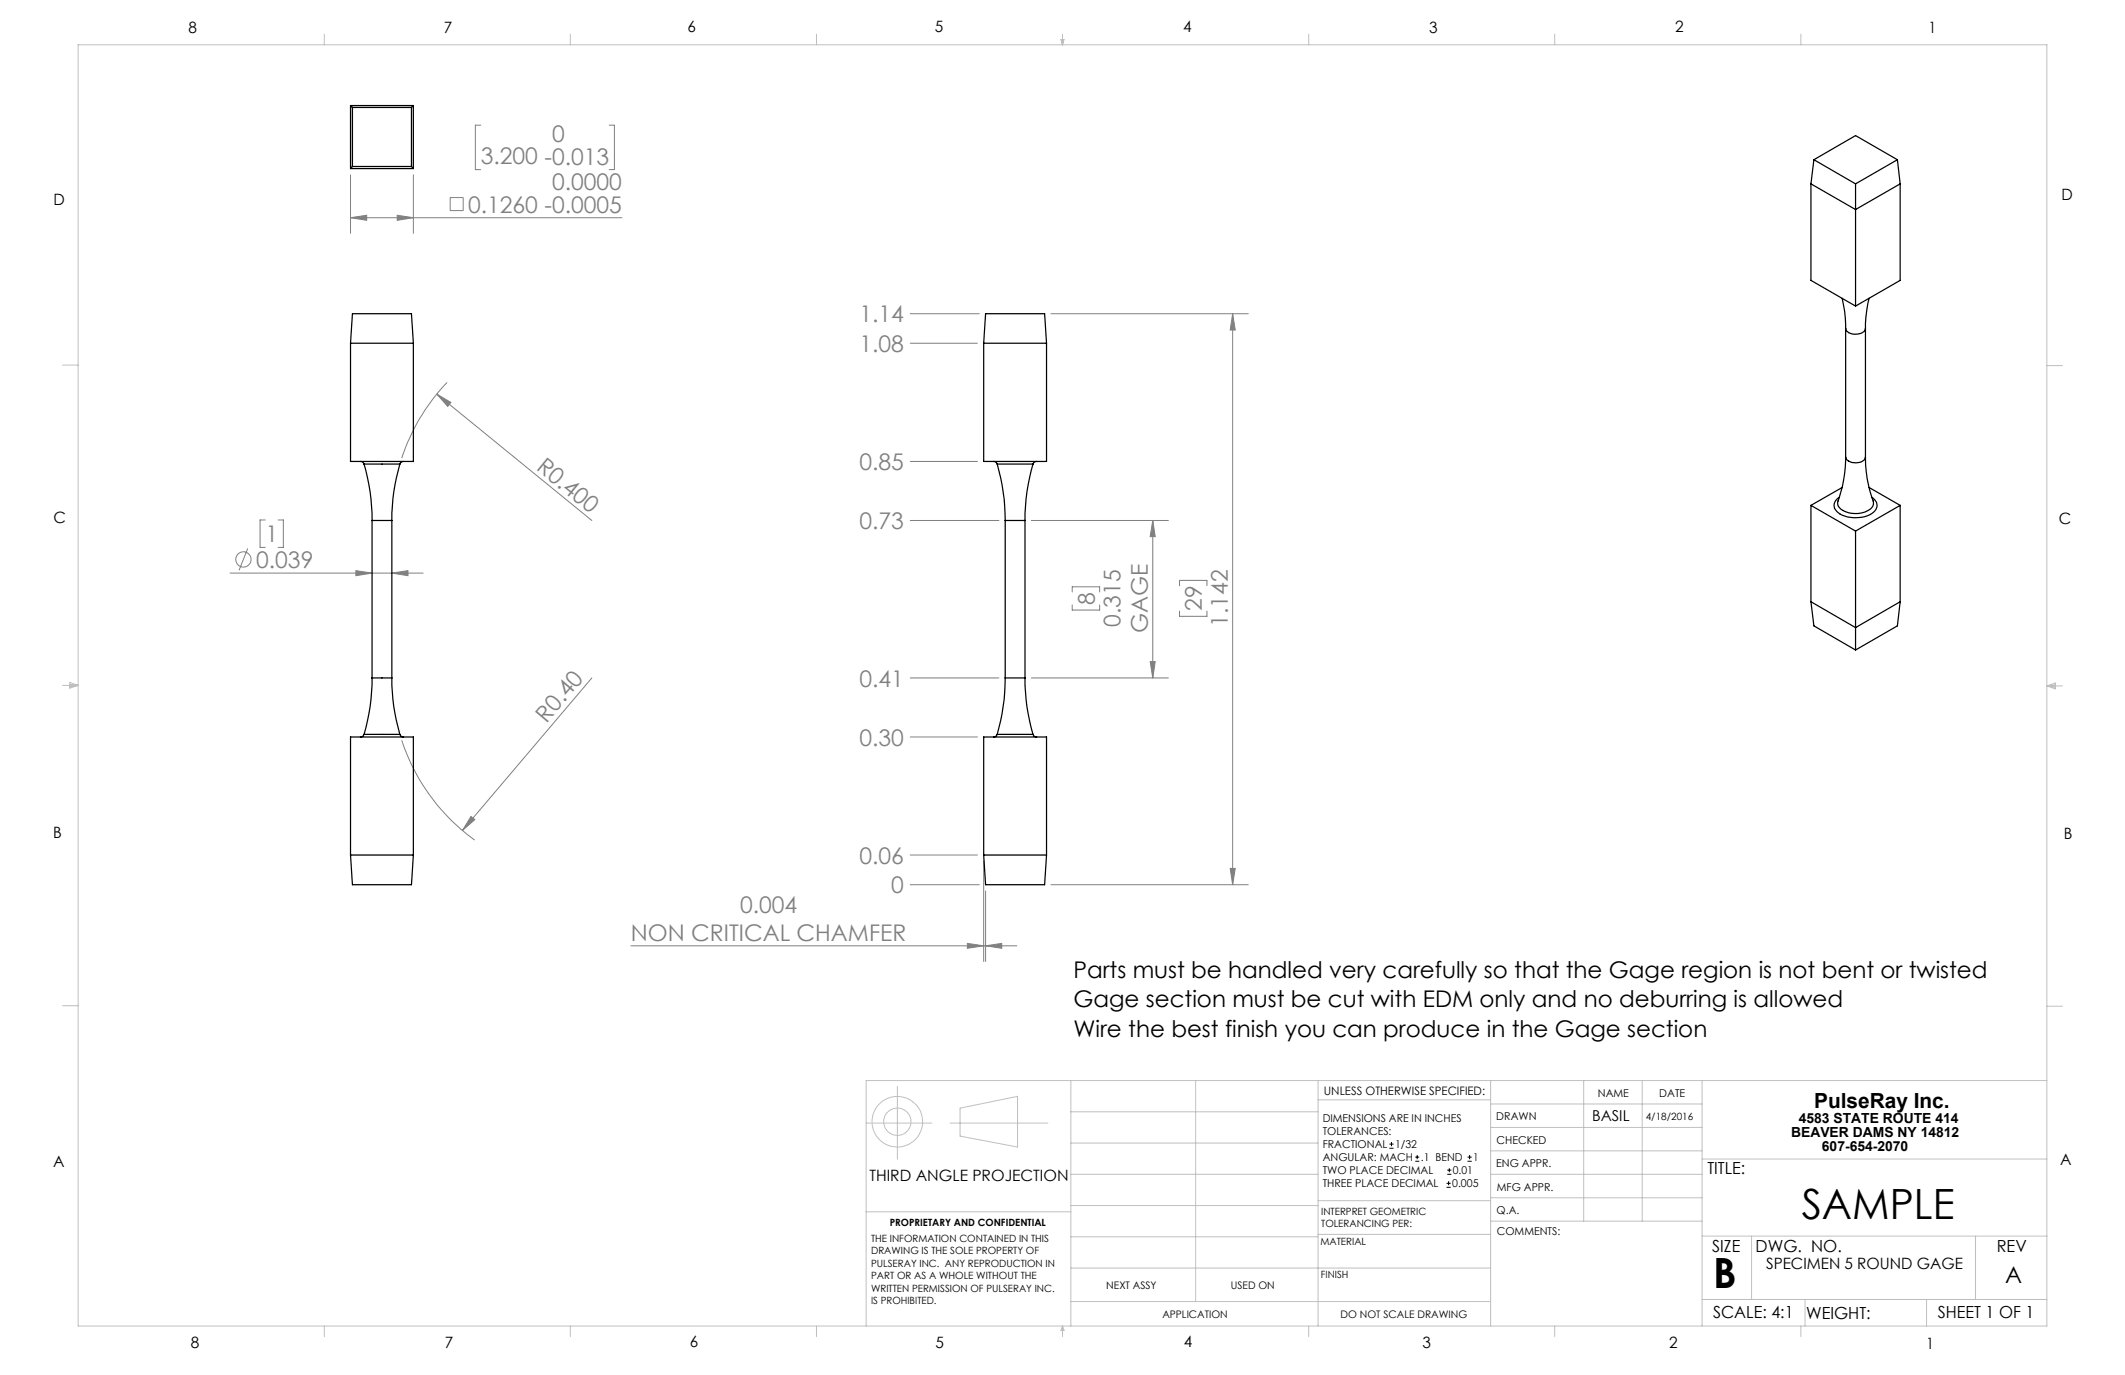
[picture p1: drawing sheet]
<svg xmlns="http://www.w3.org/2000/svg" width="432mm" height="279mm" viewBox="0 0 432 279" stroke-linecap="round" stroke-linejoin="round" font-family="sans-serif">
<g fill="none" stroke="#808080" stroke-width=".2">
<path d="M71.2 35.5v11.9M84 35.5v11.9M97.7 25.4h-1.1v9.1h1.1M123.8 25.4h1v9.1h-1M71.2 44.2h55.2M71.2 44.2l3.3-.5v1.1zM80.7 43.7l3.3 .5-3.3 .6zM91.5 40.1h2.6v2.7h-2.6zM90.8 77.7a40.1 40.1 0 0 0-9.2 15.4M185 69.7h13.6M185 63.7h14M213.5 63.7h40.1"/>
<path d="M250.5 63.7v116.1M250.5 63.7l.5 3.4h-1zM88.8 80.1l2.8 1.7-.6 .8zM88.8 80.1l31.5 25.7M185 93.8h13.6M46.7 116.5h39.3M50.3 111.4l-1.7 4.5M53.9 105.7h-1.1v5.5h1.1M56.5 105.7h1.1v5.5h-1.1M72.3 116l3.3 .5-3.3 .5zM79.6 116.5l3.3-.5v1zM185 105.8h18"/>
<path d="M209.5 105.8h27.9M234.2 105.8v32M234.2 105.8l.5 3.2h-1zM239.7 119v-1.1h5.6v1.1M120.3 137.8l-26.3 30.9M185 137.8h18M209.5 137.8h27.9M217.9 120.3v-1.1h5.5v1.1M217.9 122.9v1.1h5.5v-1.1M233.7 134.4h1l-.5 3.4zM239.7 124.2v1h5.6v-1M81.6 150.4a40.8 40.8 0 0 0 14.8 20.3"/>
<path d="M185 149.8h13.6M95.7 165.9l.8 .6-2.5 2.2zM185 179.8h14M185 173.7h13.6M199.9 175v20.4M213.5 179.8h40.1M250 176.5h1l-.5 3.3zM128.2 192.2h78.4M196.6 191.7l3.3 .5-3.3 .5zM200.3 192.2l3.3-.5v1zM200.3 181v14.4"/>
<circle cx="49.5" cy="113.7" r="1.56"/>
</g>
<g fill="none" stroke="#000" stroke-width=".2">
<path d="M282.3 233.3h.9M282.3 232.5h.9M282.8 232.1v.8M287.6 236h.8M287.6 235.1h.8M288 234.7v.8M294.1 238.6h.8M294.1 237.8h.8M294.5 237.4v.8M298.2 236h.8M298.2 235.1h.8M298.6 234.7v.8"/>
<path d="M293.9 241.3h.9M293.9 240.5h.9M294.4 240v.8"/>
</g>
<g fill="none" stroke="#c0c0c0" stroke-width=".2">
<path d="M15.9 9.1h400v260.4h-400zM65.9 6.9v2.2M115.9 6.9v2.2M165.9 6.9v2.2M215.6 8h.6l-.3 1.1zM215.7 8l.2 1.1M215.9 6.9v2.2M216 8l-.1 1.1M265.9 6.9v2.2M315.9 6.9v2.2M365.9 6.9v2.2M12.7 74.2h3.2"/>
<path d="M415.9 74.3h3.2M12.7 139.3h3.2M14.2 139.1l1.7 .2M14.2 138.7l1.7 .6-1.7 .5zM15.9 139.3l-1.7 .3M415.9 139.4h3.2M415.9 139.4l1.8-.6v1.2zM415.9 139.4l1.8 .3M417.7 139.2l-1.8 .2M12.7 204.4h3.2M217.6 219.6v49.9M243 219.6v44.9"/>
<path d="M267.8 219.6v49.9M302.9 219.6v49.9M321.8 219.6v28.5M333.7 219.6v28.5M345.9 219.6v49.9M415.9 204.5h3.2M415.9 219.6h-239.9v49.9M176 228.2h13.4M182.4 220.8v14.7M193 228.2h19.9M195.1 225.2l11.7-2.4v10.3l-11.7-2.2zM217.6 238.6h50.2"/>
<path d="M217.6 232.3h50.2M217.6 225.9h50.2M267.8 223.5h35.1M302.9 233.9h43M302.9 229.1h43M302.9 224.3h43M302.9 238.6h43M345.9 235.5h70M176 246.2h41.6M217.6 257.7h85.3M217.6 251.3h50.2M217.6 245h50.2"/>
<path d="M267.8 250.8h35.1M267.8 244h35.1M302.9 248.1h43M302.9 243.4h43M345.9 251.2h70M355.9 251.2v12.9M401.4 251.2v12.9M65.9 269.5v2.1M115.9 269.5v2.1M165.9 269.5v2.1M215.9 269.5v2.1M215.9 269.5l.3 .8h-.6z"/>
<path d="M217.6 264.5h85.3M265.9 269.5v2.1M315.9 269.5v2.1M345.9 264.1h70M365.9 269.5v2.1M366.8 264.1v5.4M391.5 264.1v5.4"/>
<circle cx="182.3" cy="227.9" r="5.1"/>
<circle cx="182.3" cy="227.9" r="2.78"/>
</g>
<g fill="#808080">
<path d="M88.8 80.1l2.8 1.7-.6 .8z"/>
<path d="M95.7 165.9l.8 .6-2.5 2.2z"/>
<path d="M72.3 116l3.3 .5-3.3 .5zM79.6 116.5l3.3-.5v1zM71.2 44.2l3.3-.5v1.1zM80.7 43.7l3.3 .5-3.3 .6z"/>
<path d="M233.7 134.4h1l-.5 3.4zM234.2 105.8l.5 3.2h-1zM250 176.5h1l-.5 3.3zM250.5 63.7l.5 3.4h-1z"/>
<path d="M196.6 191.7l3.3 .5-3.3 .5zM200.3 192.2l3.3-.5v1z"/>
</g>
<g fill="none" stroke="#000" stroke-width=".25">
<path d="M71.2 21.4v12.9M71.2 21.4l.4 .4M71.2 21.4h12.8M71.2 34.3h12.8M71.6 21.8h12M71.6 33.8l-.4 .5M71.6 21.8v12M71.6 33.8h12M83.6 21.8v12M83.6 33.8l.4 .5M84 21.4v12.9M84 21.4l-.4 .4"/>
<path d="M368 37.4l9 5.2 9.1-5.2M368 37.4v19.6l9 5.2M368.6 32.5l-.6 4.9M368.6 32.5l8.4 4.9M368.6 32.5l8.4-4.9 8.6 4.9M377 37.4v24.8M385.6 32.5l-8.6 4.9M385.6 32.5l.5 4.9M386.1 37.4v19.6l-9.1 5.2M71.2 69.7v24.1h12.8v-24.1M71.2 69.7h12.8M71.2 69.7l.4-6h12l.4 6"/>
<path d="M199.9 69.7v24.1h12.8v-24.1M199.9 69.7h12.8M199.9 69.7l.4-6h12l.4 6M374.3 60.6l.5 2.6 .2 3.5M375 66.7a1.88 1.88 0 0 0 2.5 1.2l.7-.2 .6-.4 .3-.6M375 66.7v26.2M379.1 66.7v26.2M379.8 60.6l-.6 3.7-.1 2.4M73.2 93.8l.5 .1 .3 .4M74 94.3a39.5 39.5 0 0 1 1.6 11.5M74 94.3h7.2M81.2 94.3a39.5 39.5 0 0 0-1.6 11.5"/>
<path d="M82 93.8l-.5 .1-.3 .4M201.9 93.8l.5 .1 .2 .4M202.6 94.3a43 43 0 0 1 1.7 11.5M202.6 94.3h7.3M209.9 94.3a39.5 39.5 0 0 0-1.6 11.5M210.6 93.8l-.5 .2-.2 .3M374.3 99.1l-6.3 3.6M375 92.9a30 30 0 0 1-1.6 9.4 2.63 2.63 0 0 0 2.4 1.9 4.9 4.9 0 0 0 4.6-1.1 1.24 1.24 0 0 0 .2-1.3M375 92.9a1.84 1.84 0 0 0 2.1 1.2 1.76 1.76 0 0 0 2-1.2M379.1 92.9a25 25 0 0 0 1.5 8.9M379.8 99.1l6.3 3.6M75.6 105.8h4"/>
<path d="M75.6 105.8v32M79.6 105.8v32M204.3 105.8h4M204.3 105.8v32M208.3 105.8v32M368 102.7v19.6M368 102.7l9 5.2M373.7 101.1a1.85 1.85 0 0 0-1 1.8 1.85 1.85 0 0 0 1.2 1.6 6.8 6.8 0 0 0 6.8-.4 1.78 1.78 0 0 0-.3-3M377 107.9v24.2M386.1 102.7v19.6M386.1 102.7l-9.1 5.2M75.6 137.8a39.5 39.5 0 0 1-1.6 11.4"/>
<path d="M75.6 137.8h4M79.6 137.8a39.5 39.5 0 0 0 1.6 11.4M204.3 137.8a43 43 0 0 1-1.7 11.4M204.3 137.8h4M208.3 137.8a39.5 39.5 0 0 0 1.6 11.4M368 122.3l9 5.2 9.1-5.2M368 122.3l.6 4.9 8.4 4.9M386.1 122.3l-.5 4.9-8.6 4.9M74 149.2l-.3 .4-.5 .2M74 149.2h7.2M81.2 149.2l.3 .4 .5 .2M202.6 149.2l-.2 .4-.5 .2"/>
<path d="M202.6 149.2h7.3M209.9 149.2l.2 .3 .5 .3M71.2 173.7v-23.9h12.8v23.9M71.2 173.7l.4 6.1h12l.4-6.1M71.2 173.7h12.8M199.9 173.7l.4 6.1h12l.4-6.1M199.9 173.7h12.8M199.9 173.7v-23.9h12.8v23.9"/>
</g>
<g font-size="8.5">
<text x="366.1" y="247.7">SAMPLE</text>
<text x="348.1" y="261.8">B</text>
</g>
<g font-size="4.7" fill="#808080">
<text x="112.2" y="28.9">0</text>
<text x="97.7" y="33.4">3.200 -0.013</text>
<text x="112.2" y="38.7">0.0000</text>
<text x="95.1" y="43.2">0.1260 -0.0005</text>
<text x="174.6" y="65.5">1.14</text>
<text x="174.6" y="71.5">1.08</text>
<text x="108.8" y="95.3" transform="rotate(39 108.8 95.3)">R0.400</text>
<text x="174.6" y="95.5">0.85</text>
<text x="174.6" y="107.5">0.73</text>
<text x="53.9" y="110.2">1</text>
<text x="52.1" y="115.4">0.039</text>
<text x="222.4" y="122.9" transform="rotate(-90 222.4 122.9)">8</text>
<text x="244.2" y="124.2" transform="rotate(-90 244.2 124.2)">29</text>
<text x="227.7" y="127.4" transform="rotate(-90 227.7 127.4)">0.315</text>
<text x="233.2" y="128.6" transform="rotate(-90 233.2 128.6)">GAGE</text>
<text x="249.5" y="127.4" transform="rotate(-90 249.5 127.4)">1.142</text>
<text x="174.6" y="139.5">0.41</text>
<text x="111.1" y="147" transform="rotate(-50 111.1 147)">R0.40</text>
<text x="174.6" y="151.5">0.30</text>
<text x="174.6" y="175.5">0.06</text>
<text x="150.4" y="185.6">0.004</text>
<text x="181.1" y="181.5">0</text>
<text x="128.2" y="191.2">NON CRITICAL CHAMFER</text>
</g>
<g font-size="4.7">
<text x="218.1" y="198.8">Parts must be handled very carefully so that the Gage region is not bent or twisted</text>
<text x="218.1" y="204.6">Gage section must be cut with EDM only and no deburring is allowed</text>
<text x="218.1" y="210.6">Wire the best finish you can produce in the Gage section</text>
<text x="407.4" y="260.7">A</text>
</g>
<text font-size="4.2" x="368.7" y="225.1">PulseRay Inc.</text>
<g font-size="3.4">
<text x="346.9" y="238.6">TITLE:</text>
<text x="347.9" y="254.3">SIZE</text>
<text x="356.7" y="254.4">DWG. NO.</text>
<text x="405.7" y="254.5">REV</text>
<text x="348.1" y="267.9">SCALE: 4:1</text>
<text x="367" y="268">WEIGHT:</text>
<text x="393.8" y="267.9">SHEET 1 OF 1</text>
</g>
<g font-size="3.2">
<text x="38.3" y="6.7">8</text>
<text x="90.2" y="6.7">7</text>
<text x="139.7" y="6.5">6</text>
<text x="190" y="6.5">5</text>
<text x="240.4" y="6.5">4</text>
<text x="290.4" y="6.7">3</text>
<text x="340.4" y="6.5">2</text>
<text x="391.9" y="6.7">1</text>
<text x="10.9" y="41.6">D</text>
<text x="418.9" y="40.7">D</text>
<text x="10.9" y="106.3">C</text>
<text x="418.4" y="106.4">C</text>
<text x="10.8" y="170.2">B</text>
<text x="419.4" y="170.6">B</text>
<text x="10.8" y="237.2">A</text>
<text x="176.7" y="240">THIRD ANGLE PROJECTION</text>
<text x="418.6" y="236.8">A</text>
<text x="358.9" y="257.8">SPECIMEN 5 ROUND GAGE</text>
<text x="38.8" y="273.8">8</text>
<text x="90.4" y="273.8">7</text>
<text x="140.2" y="273.8">6</text>
<text x="190.1" y="273.9">5</text>
<text x="240.5" y="273.8">4</text>
<text x="289" y="273.9">3</text>
<text x="339.1" y="273.8">2</text>
<text x="391.4" y="274.1">1</text>
</g>
<text font-size="3" x="323.5" y="227.8">BASIL</text>
<g font-size="2.8">
<text x="363.9" y="231.1">BEAVER DAMS NY 14812</text>
<text x="365.5" y="228.2">4583 STATE ROUTE 414</text>
<text x="370.2" y="233.9">607-654-2070</text>
</g>
<text font-size="2.4" x="269" y="222.4">UNLESS OTHERWISE SPECIFIED:</text>
<g font-size="2.2">
<text x="268.8" y="228">DIMENSIONS ARE IN INCHES</text>
<text x="304.1" y="227.7">DRAWN</text>
<text x="324.7" y="222.9">NAME</text>
<text x="337.2" y="222.9">DATE</text>
<text x="268.8" y="230.6">TOLERANCES:</text>
<text x="268.8" y="233.3">FRACTIONAL</text>
<text x="283.5" y="233.3">1/32</text>
<text x="304.1" y="232.6">CHECKED</text>
<text x="268.8" y="238.6">TWO PLACE DECIMAL</text>
<text x="268.8" y="235.9">ANGULAR: MACH</text>
<text x="288.7" y="236">.1 BEND</text>
<text x="295.2" y="238.6">0.01</text>
<text x="299.4" y="236">1</text>
<text x="304" y="237.2">ENG APPR.</text>
<text x="268.8" y="241.3">THREE PLACE DECIMAL</text>
<text x="295.1" y="241.3">0.005</text>
<text x="304.2" y="241.9">MFG APPR.</text>
<text x="304.1" y="246.7">Q.A.</text>
<text x="304.1" y="250.9">COMMENTS:</text>
</g>
<g font-size="2.1">
<text x="224.8" y="262">NEXT ASSY</text>
<text x="250.1" y="261.9">USED ON</text>
<text x="236.2" y="267.8">APPLICATION</text>
<text x="272.4" y="267.8">DO NOT SCALE DRAWING</text>
</g>
<g font-size="2">
<text x="334.4" y="227.6">4/18/2016</text>
<text x="180.8" y="249.2">PROPRIETARY AND CONFIDENTIAL</text>
<text x="268.5" y="246.8">INTERPRET GEOMETRIC</text>
<text x="268.5" y="249.4">TOLERANCING PER:</text>
<text x="177" y="252.4">THE INFORMATION CONTAINED IN THIS</text>
<text x="177" y="254.9">DRAWING IS THE SOLE PROPERTY OF</text>
<text x="177" y="257.4">PULSERAY INC. ANY REPRODUCTION IN</text>
<text x="268.3" y="252.9">MATERIAL</text>
<text x="177" y="259.9">PART OR AS A WHOLE WITHOUT THE</text>
<text x="177" y="262.5">WRITTEN PERMISSION OF PULSERAY INC.</text>
<text x="268.4" y="259.7">FINISH</text>
<text x="177" y="265">IS PROHIBITED.</text>
</g>
</svg>
